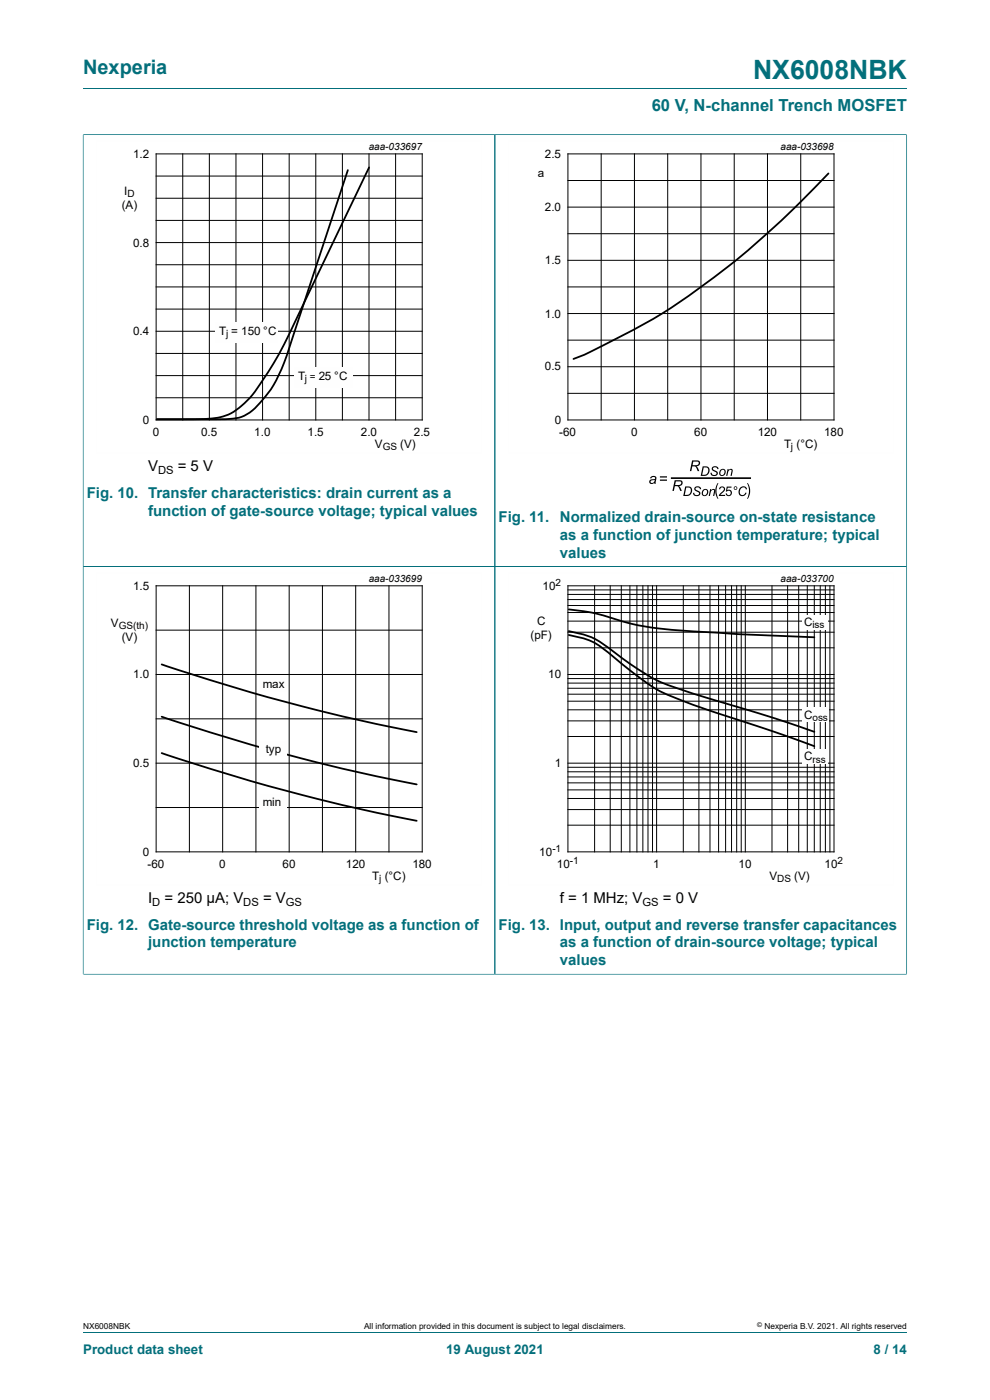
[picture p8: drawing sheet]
<svg xmlns="http://www.w3.org/2000/svg" width="210mm" height="297mm" viewBox="0 0 210 297" stroke-linecap="round" stroke-linejoin="round" font-family="sans-serif">
<path d="M17.6 18.8h174.8M17.6 28.5v91.7h87.4v-91.6h-87.4" fill="none" stroke="#036f7b" stroke-width=".21"/>
<g fill="none" stroke="#000" stroke-width=".21">
<path d="M33.1 32.6h56.5v56.5h-56.5zM33.1 37.4h56.5M38.8 32.6v56.5M44.4 32.6v56.5M50.1 32.6v56.5M55.7 32.6v56.5M61.3 32.6v56.5M67 32.6v56.5M72.6 32.6v56.5M78.3 32.6v56.5M83.9 32.6v56.5M33.1 42.1h56.5"/>
<path d="M33.1 51.5h56.5M33.1 46.8h56.5M33.1 56.2h56.5M33.1 60.9h56.5M33.1 70.3h56.5M33.1 79.7h56.5M33.1 65.6h56.5M33.1 75h56.5M33.1 84.4h56.5"/>
</g>
<path d="M102.3 29.8h-81.9v66.3h81.9" fill="none" stroke="#fefefe" stroke-width=".21"/>
<g fill="#fefefe">
<path d="M62.4 77.9h12.4v4.3h-12.4z"/>
<path d="M45.7 68.3h13.3v4.4h-13.3z"/>
</g>
<path d="M78.3 35.5l-15.4 32.2a74.1 74.1 0 0 1-10.1 16.9 11.7 11.7 0 0 1-10.1 4.3l-9.4 .1h10.3a32.7 32.7 0 0 0 7.7-.6 14.4 14.4 0 0 0 5.6-5 39.2 39.2 0 0 0 5.3-12.4l11.6-34.9M175.7 36.8l-8.3 8.4a163.9 163.9 0 0 1-30.6 23.5 143.3 143.3 0 0 1-15.2 7.4M34.3 152l15.1 4.8 11.1 3.2 12.8 3.2 15.1 3.2M34.3 159.8l15.1 4.8 11.1 3.1 12.8 3.2 15.1 3.2M34.3 141l15.1 4.8 11.1 3.1 12.8 3.2 15.1 3.2" fill="none" stroke="#000" stroke-width=".38"/>
<path d="M192.3 28.5v91.7h-174.7v86.5M192.4 28.6h-87.4v178.1h-87.4" fill="none" stroke="#036f7b" stroke-width=".21"/>
<path d="M189.6 29.8h-81.8v66.3h81.8M102.3 121.5h-81.9v66.3h81.9" fill="none" stroke="#fefefe" stroke-width=".21"/>
<g fill="none" stroke="#000" stroke-width=".21">
<path d="M120.5 32.6h56.4v56.5h-56.4zM120.5 38.3h56.4M127.5 32.6v56.5M134.6 32.6v56.5M141.6 32.6v56.5M148.7 32.6v56.5M155.7 32.6v56.5M162.8 32.6v56.5M169.9 32.6v56.5M120.5 49.6h56.4M120.5 43.9h56.4M120.5 55.2h56.4"/>
<path d="M120.5 60.9h56.4M120.5 72.2h56.4M120.5 66.5h56.4M120.5 77.8h56.4M120.5 83.4h56.4M33.1 124.3h56.5v56.4h-56.5zM33.1 133.7h56.5M40.2 124.3v56.4M47.2 124.3v56.4M54.3 124.3v56.4M61.3 124.3v56.4M68.4 124.3v56.4"/>
<path d="M75.5 124.3v56.4M82.5 124.3v56.4M33.1 143.1h56.5M33.1 152.5h56.5M33.1 161.9h56.5M33.1 171.3h56.5"/>
</g>
<g fill="#000">
<path d="M147.5 103.3a.76 .76 0 0 1 1.2 .5l-.3-.1a.45 .45 0 0 0-.4-.3 .45 .45 0 0 0-.4 .4l.1 .1a.75 .75 0 0 1 .8 1.1 .82 .82 0 0 1-.9 .2 .82 .82 0 0 1-.6-.6l.3-.1a.48 .48 0 0 0 .5 .5 .48 .48 0 0 0 .4-.5 1.05 1.05 0 0 1-.9-.9zM150.6 103.8h.3l-.1 .2a.47 .47 0 0 1 .6-.3 .47 .47 0 0 1 .3 .6l-.2 .9h-.2l.2-1.2a.49 .49 0 0 0-.6 0 .49 .49 0 0 0-.2 .5l-.1 .7h-.3zM151.2 99a.76 .76 0 0 1 1.2 .5h-.3a.45 .45 0 0 0-.4-.4 .45 .45 0 0 0-.4 .5l.1 .1a.75 .75 0 0 1 .8 1 .82 .82 0 0 1-.9 .3 .82 .82 0 0 1-.6-.7h.3a.48 .48 0 0 0 .5 .5 .48 .48 0 0 0 .4-.6 1.05 1.05 0 0 1-.9-.9zM152.2 102.5h.2l-.3 .7a3.6 3.6 0 0 0 .3 2.6h-.2a3.1 3.1 0 0 1 0-3.3zM154.3 99.5h.3l-.1 .3a.47 .47 0 0 1 .6-.4 .47 .47 0 0 1 .3 .7l-.2 .9h-.2l.2-1.2a.49 .49 0 0 0-.6 0 .49 .49 0 0 0-.2 .5l-.1 .7h-.3zM157 103.5a.83 .83 0 0 1 .8-.3 .83 .83 0 0 1 .7 .6h-.3a.7 .7 0 0 0-.9-.3 .7 .7 0 0 0-.4 .9 .59 .59 0 0 0 .6 .6 .59 .59 0 0 0 .6-.5h.3a.92 .92 0 0 1-1.4 .6 .92 .92 0 0 1-.2-1.4zM158.5 102.5h.1a3.1 3.1 0 0 1 0 3.3h-.1a3.6 3.6 0 0 0 0-3.3z"/>
<path d="M146.8 97.7h1a.64 .64 0 0 1 .7 .6 .64 .64 0 0 1-.8 .6l.6 1h-.3l-.2-.4a.71 .71 0 0 0-.9-.6l-.3 1h-.3zM147.1 97.9l-.2 .8a1.02 1.02 0 0 0 1.3-.4l-.1-.3z"/>
<path d="M138 101.2a.66 .66 0 0 1 .8-.2 .66 .66 0 0 1 .4 .7l-.1 .9h-.3v-.2a.55 .55 0 0 1-.9 .2 .55 .55 0 0 1 .2-.9l.8-.1a.39 .39 0 0 0-.3-.5 .39 .39 0 0 0-.4 .4h-.3zM138 102a.38 .38 0 0 0 .3 .5 .38 .38 0 0 0 .5-.3l.1-.4z"/>
<path d="M140 101h1.5v.3h-1.5zM140 101.7h1.5v.3h-1.5z"/>
<path d="M143.1 101.9h1a.64 .64 0 0 1 .7 .6 .64 .64 0 0 1-.8 .6l.6 1h-.3l-.2-.4a.71 .71 0 0 0-1-.6l-.2 1h-.3zM143.4 102.1l-.2 .8a1.02 1.02 0 0 0 1.3-.4l-.1-.3z"/>
<path d="M145.3 103.2h.7a1.01 1.01 0 0 1 .8 1 1.01 1.01 0 0 1-.8 1h-1.1zM145.6 103.4l-.4 1.6a.93 .93 0 0 0 1.2-.4 .93 .93 0 0 0-.2-1.1z"/>
<path d="M149.1 98.9h.6a1.01 1.01 0 0 1 .8 1 1.01 1.01 0 0 1-.8 1l-1.1 .1zM149.3 99.2l-.3 1.5a.93 .93 0 0 0 1.1-.3 .93 .93 0 0 0-.2-1.2z"/>
<path d="M149.1 104a.73 .73 0 0 1 1.1 .2 .73 .73 0 0 1-.6 1 .7 .7 0 0 1-.8-.4 .7 .7 0 0 1 .3-.8zM149.3 104a.5 .5 0 0 0-.3 .7 .5 .5 0 0 0 .7 .3l.1-.1a.47 .47 0 0 0 .2-.7 .47 .47 0 0 0-.7-.2z"/>
<path d="M152.8 99.7a.73 .73 0 0 1 1.1 .3 .73 .73 0 0 1-.5 1 .7 .7 0 0 1-.9-.4 .7 .7 0 0 1 .3-.9zM153 99.8a.5 .5 0 0 0-.3 .6 .5 .5 0 0 0 .7 .3l.1-.1a.47 .47 0 0 0 .2-.7 .47 .47 0 0 0-.7-.1z"/>
<path d="M152.7 103.3a.66 .66 0 0 1 1 .2 .66 .66 0 0 1-.3 1l-.6 .5h1v.2h-1.3l.3-.5a1.11 1.11 0 0 0 .7-1.2l-.5-.1-.2 .4h-.3zM154.2 103.2h1v.3h-.8l-.1 .5a.67 .67 0 0 1 .9 .3 .67 .67 0 0 1-.4 .9 .67 .67 0 0 1-.9-.5h.3a.44 .44 0 0 0 .6 .2 .44 .44 0 0 0 .1-.7 .44 .44 0 0 0-.6 0l-.3 .1z"/>
<path d="M155.6 103.5a.4 .4 0 0 1 .8 0 .4 .4 0 0 1-.8 0zM155.8 103.6a.25 .25 0 0 0 .5 0 .25 .25 0 0 0-.5 0z"/>
</g>
<path d="M142.5 101.4h16.6" fill="none" stroke="#000" stroke-width=".35"/>
<g fill="#fefefe">
<path d="M54.9 168.6h5.9v3.3h-5.9z"/>
<path d="M54.9 143.6h5.9v3.3h-5.9z"/>
<path d="M54.9 157.3h5.8v3.3h-5.8z"/>
</g>
<path d="M192.4 206.7h-87.4v-86.5h87.3v86.5" fill="none" stroke="#036f7b" stroke-width=".21"/>
<path d="M189.6 121.5h-81.8v66.3h81.8" fill="none" stroke="#fefefe" stroke-width=".21"/>
<g fill="none" stroke="#000" stroke-width=".21">
<path d="M120.5 124.3h56.4v56.4h-56.4zM120.5 137.4h56.4M120.5 134.1h56.4M120.5 131.8h56.4M120.5 129.9h56.4M120.5 128.5h56.4M120.5 127.2h56.4M120.5 126.1h56.4M120.5 125.1h56.4M126.1 124.3v56.4M129.4 124.3v56.4M131.8 124.3v56.4"/>
<path d="M133.6 124.3v56.4M135.1 124.3v56.4M136.4 124.3v56.4M137.5 124.3v56.4M138.4 124.3v56.4M139.3 124.3v56.4M144.9 124.3v56.4M148.3 124.3v56.4M150.6 124.3v56.4M152.4 124.3v56.4M153.9 124.3v56.4M155.2 124.3v56.4"/>
<path d="M156.3 124.3v56.4M157.2 124.3v56.4M158.1 124.3v56.4M163.8 124.3v56.4M167.1 124.3v56.4M169.4 124.3v56.4M171.2 124.3v56.4M172.7 124.3v56.4M174 124.3v56.4M175.1 124.3v56.4M176 124.3v56.4M120.5 156.2h56.4"/>
<path d="M120.5 152.9h56.4M120.5 150.6h56.4M120.5 148.8h56.4M120.5 147.3h56.4M120.5 146h56.4M120.5 144.9h56.4M120.5 144h56.4M120.5 143.1h56.4M120.5 175.1h56.4M120.5 171.7h56.4M120.5 169.4h56.4M120.5 167.6h56.4"/>
<path d="M120.5 166.1h56.4M120.5 164.8h56.4M120.5 163.7h56.4M120.5 162.8h56.4M120.5 161.9h56.4"/>
</g>
<g fill="#fefefe">
<path d="M170.1 159h5.4v3.1h-5.4z"/>
<path d="M170.1 150.1h5.6v3.1h-5.6z"/>
<path d="M170.1 130.5h5.4v3.1h-5.4z"/>
</g>
<path d="M120.6 129.3l1.7 .2a46.7 46.7 0 0 1 10.7 2.6 94.1 94.1 0 0 0 17.3 2l6.8 .5 15.6 .6M120.6 134.7a15.8 15.8 0 0 1 9.4 4.6l3.8 3a32.9 32.9 0 0 0 11.9 6.7l18.8 6.4 8.2 2.9M120.6 133.9a17.4 17.4 0 0 1 9.4 4.2 41.4 41.4 0 0 0 15 8.4l18.1 5.5 9.6 3.3" fill="none" stroke="#000" stroke-width=".38"/>
<path d="M17.6 28.6v178M17.7 28.6h174.6M105 28.6v178M192.3 28.6v178M17.7 120.2h174.6M17.7 206.7h174.6M17.6 282.6h174.8" fill="none" stroke="#036f7b" stroke-width=".21"/>
<text font-size="5.6" fill="#036f7b" x="159.7" y="16.8">NX6008NBK</text>
<text font-size="4.2" fill="#036f7b" x="17.6" y="15.6">Nexperia</text>
<text font-size="3.5" fill="#036f7b" x="138.2" y="23.7">60 V, N-channel Trench MOSFET</text>
<g font-size="3.2">
<text x="31.4" y="100">V</text>
<text x="37.7" y="100">= 5 V</text>
<text x="31.4" y="191.6">I</text>
<text x="34.9" y="191.6">= 250 μA; V</text>
<text x="55.8" y="191.6">= V</text>
<text x="118.8" y="191.6">f = 1 MHz; V</text>
<text x="140.6" y="191.6">= 0 V</text>
</g>
<g font-size="3.2" fill="#036f7b">
<text x="18.4" y="105.6">Fig. 10. Transfer characteristics: drain current as a</text>
<text x="31.4" y="109.4">function of gate-source voltage; typical values</text>
<text x="105.8" y="110.7">Fig. 11.</text>
<text x="118.8" y="110.7">Normalized drain-source on-state resistance</text>
<text x="118.8" y="114.5">as a function of junction temperature; typical</text>
<text x="118.8" y="118.3">values</text>
<text x="18.4" y="197.2">Fig. 12. Gate-source threshold voltage as a function of</text>
<text x="105.8" y="197.2">Fig. 13. Input, output and reverse transfer capacitances</text>
<text x="31.4" y="201">junction temperature</text>
<text x="118.8" y="201">as a function of drain-source voltage; typical</text>
<text x="118.8" y="204.8">values</text>
</g>
<g font-size="2.8" fill="#036f7b">
<text x="17.6" y="287.2">Product data sheet</text>
<text x="94.7" y="287.2">19 August 2021</text>
<text x="185.3" y="287.2">8 / 14</text>
</g>
<g font-size="2.5">
<text x="28.2" y="33.4">1.2</text>
<text x="115.6" y="33.4">2.5</text>
<text x="26.3" y="41.4">I</text>
<text x="114.1" y="37.6">a</text>
<text x="25.8" y="44.3">(A)</text>
<text x="115.6" y="44.8">2.0</text>
<text x="28.2" y="52.3">0.8</text>
<text x="115.6" y="56.1">1.5</text>
<text x="28.2" y="71.1">0.4</text>
<text x="46.5" y="71">T =</text>
<text x="51.2" y="71">150</text>
<text x="55.9" y="71">°C</text>
<text x="115.6" y="67.4">1.0</text>
<text x="63.2" y="80.6">T</text>
<text x="67.6" y="80.6">25 °C</text>
<text x="115.6" y="78.6">0.5</text>
<text x="30.3" y="89.9">0</text>
<text x="117.7" y="89.9">0</text>
<text x="32.4" y="92.4">0</text>
<text x="42.6" y="92.4">0.5</text>
<text x="53.9" y="92.4">1.0</text>
<text x="65.2" y="92.4">1.5</text>
<text x="76.6" y="92.4">2.0</text>
<text x="79.5" y="95">V</text>
<text x="84.9" y="95">(V)</text>
<text x="87.8" y="92.4">2.5</text>
<text x="118.6" y="92.4">-60</text>
<text x="133.9" y="92.4">0</text>
<text x="147.3" y="92.4">60</text>
<text x="160.7" y="92.4">120</text>
<text x="166.3" y="95">T (°C)</text>
<text x="174.8" y="92.4">180</text>
<text x="28.2" y="125.1">1.5</text>
<text x="115.1" y="125.1">10</text>
<text x="23.5" y="133">V</text>
<text x="25.8" y="135.9">(V)</text>
<text x="112.5" y="135.6">(pF)</text>
<text x="113.9" y="132.6">C</text>
<text x="170.6" y="132.8">C</text>
<text x="28.2" y="143.9">1.0</text>
<text x="116.3" y="143.9">10</text>
<text x="55.7" y="146">max</text>
<text x="170.6" y="152.4">C</text>
<text x="56.4" y="159.8">typ</text>
<text x="170.6" y="161.3">C</text>
<text x="28.2" y="162.7">0.5</text>
<text x="117.7" y="162.7">1</text>
<text x="55.7" y="171">min</text>
<text x="30.3" y="181.5">0</text>
<text x="31.3" y="184.1">-60</text>
<text x="46.5" y="184.1">0</text>
<text x="59.9" y="184.1">60</text>
<text x="73.4" y="184.1">120</text>
<text x="87.5" y="184.1">180</text>
<text x="114.4" y="181.5">10</text>
<text x="118.1" y="184.1">10</text>
<text x="138.6" y="184.1">1</text>
<text x="156.7" y="184.1">10</text>
<text x="174.9" y="184.1">10</text>
<text x="79" y="186.6">T (°C)</text>
<text x="163.2" y="186.6">V</text>
<text x="168.5" y="186.6">(V)</text>
</g>
<g font-size="2.4">
<text x="33.5" y="100.6">DS</text>
<text x="32.3" y="192.2">D</text>
<text x="51.6" y="192.2">DS</text>
<text x="60.6" y="192.2">GS</text>
<text x="136.3" y="192.2">GS</text>
</g>
<g font-size="2.1">
<text x="78.2" y="31.8">aaa-033697</text>
<text x="165.6" y="31.8">aaa-033698</text>
<text x="27" y="41.9">D</text>
<text x="48" y="71.5">j</text>
<text x="64.7" y="81.1">j =</text>
<text x="81.2" y="95.5">GS</text>
<text x="167.8" y="95.5">j</text>
<text x="78.2" y="123.4">aaa-033699</text>
<text x="117.9" y="124.4">2</text>
<text x="165.6" y="123.4">aaa-033700</text>
<text x="25.2" y="133.5">GS(th)</text>
<text x="172.3" y="133.3">i</text>
<text x="172.8" y="133.3">ss</text>
<text x="172.3" y="153">os</text>
<text x="174.6" y="153">s</text>
<text x="172.3" y="161.8">rss</text>
<text x="117.2" y="180.8">-1</text>
<text x="120.8" y="183.3">-1</text>
<text x="177.7" y="183.3">2</text>
<text x="80.4" y="187.1">j</text>
<text x="164.9" y="187.1">DS</text>
</g>
<g font-size="1.8">
<text x="17.6" y="282">NX6008NBK</text>
<text x="77.2" y="282">All information provided in this document is subject to legal disclaimers.</text>
<text x="162.2" y="282">Nexperia B.V. 2021. All rights reserved</text>
</g>
<text font-size="1.4" x="160.6" y="281.6">©</text>
</svg>
